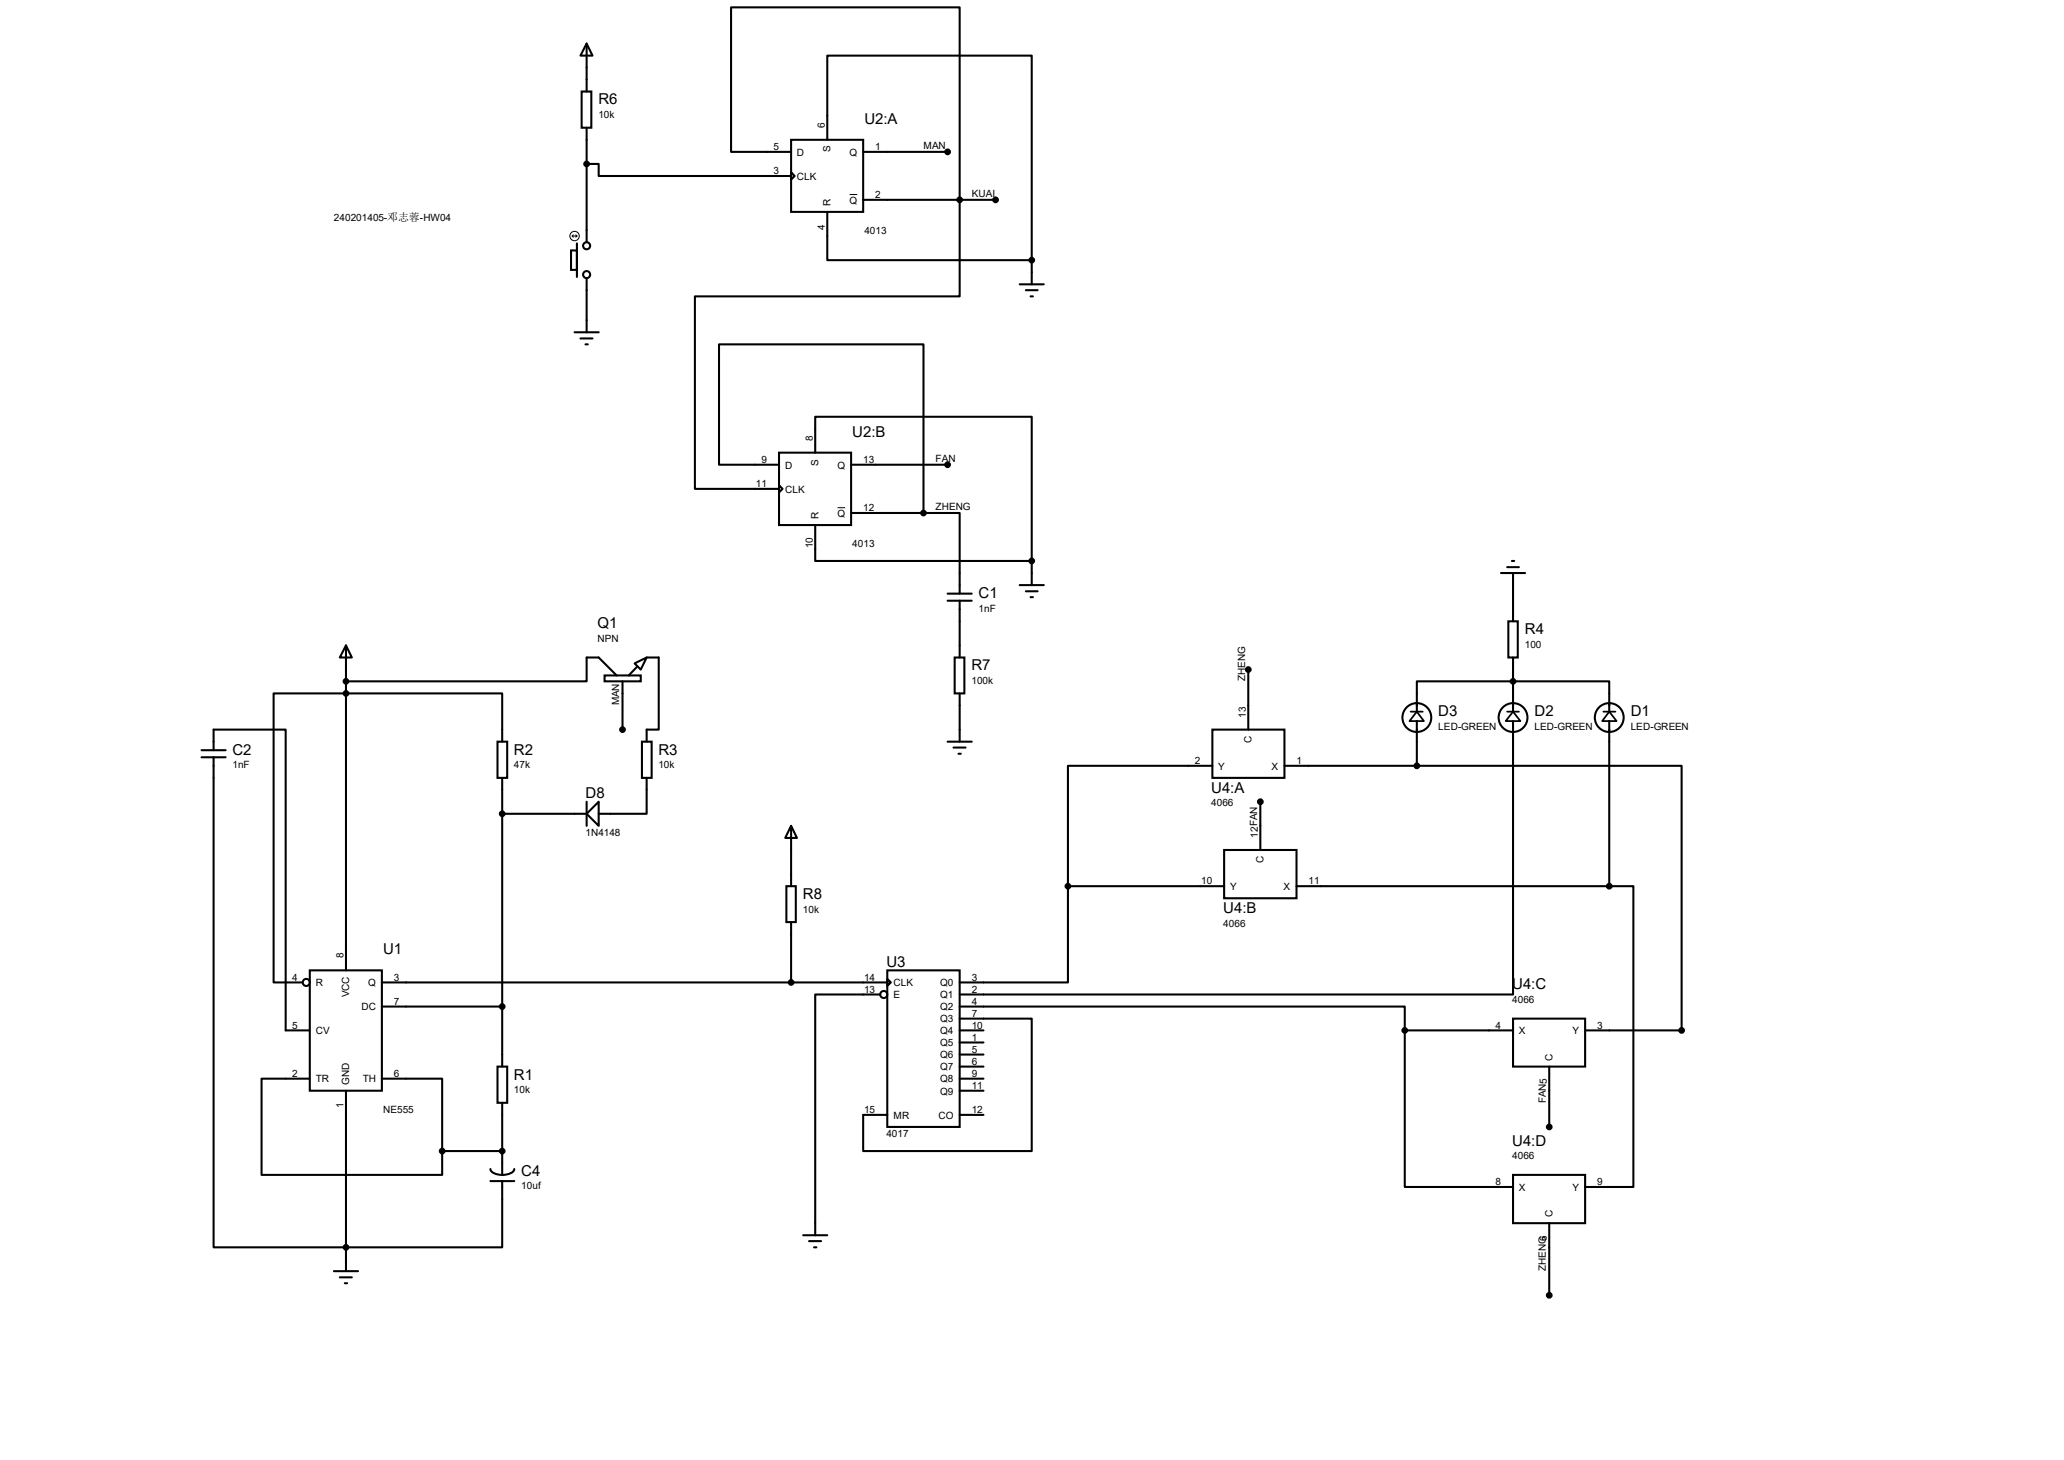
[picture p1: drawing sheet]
<svg xmlns="http://www.w3.org/2000/svg" width="297mm" height="210mm" viewBox="0 0 297 210" stroke-linecap="round" stroke-linejoin="round" font-family="sans-serif">
<g fill="none" stroke="#000" stroke-width=".3">
<path d="M83.7 13.2h1.4v5.2h-1.4zM84.4 6.3l.9 1.7h-1.8zM84.4 6.3v6.9M84.4 18.4v16.4M82.2 36h.8v2.8h-.8zM83 35v4.8M84.4 23.6h1.7v1.7h27.7M113.8 20.1h10.4v10.4h-10.4zM113.8 24.8l.5 .5-.5 .5zM113.8 21.8h-8.6v-20.7h32.9v41.5h-38.1v27.7h12.1M119 20.1v-12.1h29.5v29.4M119 30.5v6.9h29.5"/>
<path d="M124.2 21.8h12.2M124.2 28.7h19.1M148.5 37.4v3.5M82.7 47.8h3.4M83.5 48.7h1.8M84.2 49.5h.4M84.4 40v7.8M146.7 40.9h3.5M147.6 41.7h1.7M148.3 42.6h.3M112.1 65.1h10.4v10.4h-10.4zM112.1 69.8l.5 .5-.5 .5z"/>
<path d="M112.1 66.8h-8.6v-17.3h29.4v24.3M117.3 75.5v5.2h31.2M117.3 65.1v-5.2h31.2v20.8M122.5 66.8h13.9M122.5 73.8h10.4M132.9 73.8h5.2v11.6M49.8 92.8l.8 1.8h-1.7zM49.8 92.8v46.8M87 97.2h5.2v.8h-5.2zM88.7 97.2l-2.6-2.6h-1.7v3.4h-34.6M89.6 98v6.9M91.3 95.4l1.7-.8-.8 1.7z"/>
<path d="M91.7 95.9l-1.2 1.3M93 94.6h1.8v10.3h-1.8v1.8M136.4 86.4h3.4M136.4 85.4h3.4M137.4 94.6h1.4v5.1h-1.4zM138.1 86.4v8.2M138.1 99.7v7M146.7 84.2h3.5M147.6 85h1.7M148.3 85.9h.3M148.5 80.7v3.5M179.6 96.3v8.6"/>
<path d="M216 82.4h3.5M216.9 81.6h1.7M217 89.4h1.4v5.2h-1.4zM217.6 80.7h.3M217.7 82.4v7M217.7 94.6v7.8M29 107.9h3.5M29 108.9h3.5M30.7 107.9v-3h10.4v43.3h3.5M30.7 108.9v70.5h41.6v-9.5M71.6 106.7h1.4v5.2h-1.4zM72.3 106.7v-7h-32.9v41.6h4.1"/>
<path d="M72.3 111.9v41.5M72.3 117.1h12.1M84.4 117.1l1.7-1.8v3.5zM84.4 115.3v3.5M92.4 106.7h1.4v5.2h-1.4zM93 111.9v5.2h-6.9M113.8 118.8l.9 1.7h-1.7zM113.8 118.8v8.7M136.4 106.7h3.4M137.2 107.5h1.7M137.9 108.4h.4M174.5 104.9h10.3v7h-10.3z"/>
<path d="M174.5 110.2h-20.8v17.3M181.4 115.3v7M184.8 110.2h19.1M203.9 102.4v-4.4h27.7v4.4M203.9 110.2h38.1v38h-13.9M203.9 103.7v6.5M217.7 103.7v39.3h-79.6M231.6 103.7v23.8M44.6 139.6h10.3v17.3h-10.3zM113.2 127.5h1.3v5.1h-1.3zM113.8 132.6v8.7M127.7 139.6h10.4v22.5h-10.4z"/>
<path d="M153.7 127.5v13.8h-15.6M153.7 127.5h22.4M176.1 122.3h10.5v6.9h-10.5zM186.6 127.5h45M231.6 127.5h3.4v43.2h-6.9M44.6 155.2h-7v13.8h26v-3.4M49.8 156.9v25.9M54.9 155.2h8.7v10.4M54.9 144.8h17.4M54.9 141.3h72.8M71.6 153.4h1.4v5.2h-1.4zM72.3 158.6v10.4"/>
<path d="M126.7 143h-9.4v34.7M127.7 140.8l.5 .5-.5 .5zM138.1 146.5h10.4v19.1h-24.3v-5.2h3.5M138.1 144.8h64v3.4M138.1 148.2h3.4M138.1 155.2h3.4M138.1 149.9h3.4M138.1 151.7h3.4M138.1 153.4h3.4M138.1 156.9h3.4M202.1 148.2v22.5h15.6M202.1 148.2h15.6"/>
<path d="M217.7 146.5h10.4v6.9h-10.4zM222.9 153.4v8.7M63.6 165.6h8.7M70.6 168.1a1.2 1.2 0 0 0 1.2 .9h.5M70.6 169.9h3.4M72.3 165.6h.1M74 168.1a1.21 1.21 0 0 1-1.2 .9h-.5M115.6 177.7h3.4M116.4 178.5h1.8M117.1 179.4h.4M138.1 160.4h3.4M217.7 169h10.4v6.9h-10.4z"/>
<path d="M222.9 175.9v10.4M48 182.8h3.5M48.9 183.7h1.7M49.6 184.6h.4"/>
<circle cx="84.4" cy="35.3" r=".51"/>
<circle cx="84.4" cy="39.5" r=".51"/>
<circle cx="84.4" cy="23.6" r=".34"/>
<circle cx="136.4" cy="21.8" r=".34"/>
<circle cx="138.1" cy="28.7" r=".34"/>
<circle cx="143.3" cy="28.7" r=".34"/>
<circle cx="148.5" cy="37.4" r=".34"/>
<circle cx="132.9" cy="73.8" r=".34"/>
<circle cx="136.4" cy="66.8" r=".34"/>
<circle cx="49.8" cy="98" r=".34"/>
<circle cx="49.8" cy="99.7" r=".34"/>
<circle cx="148.5" cy="80.7" r=".34"/>
<circle cx="179.6" cy="96.3" r=".34"/>
<circle cx="217.7" cy="98" r=".34"/>
<circle cx="72.3" cy="117.1" r=".34"/>
<circle cx="89.6" cy="104.9" r=".34"/>
<circle cx="181.4" cy="115.3" r=".34"/>
<circle cx="203.9" cy="103.2" r="2.07"/>
<circle cx="203.9" cy="110.2" r=".34"/>
<circle cx="217.7" cy="103.2" r="2.07"/>
<circle cx="231.6" cy="103.2" r="2.07"/>
<circle cx="153.7" cy="127.5" r=".34"/>
<circle cx="231.6" cy="127.5" r=".34"/>
<circle cx="44.1" cy="141.3" r=".51"/>
<circle cx="72.3" cy="144.8" r=".34"/>
<circle cx="113.8" cy="141.3" r=".34"/>
<circle cx="127.2" cy="143" r=".51"/>
<circle cx="202.1" cy="148.2" r=".34"/>
<circle cx="242" cy="148.2" r=".34"/>
<circle cx="49.8" cy="179.4" r=".34"/>
<circle cx="63.6" cy="165.6" r=".34"/>
<circle cx="72.3" cy="165.6" r=".34"/>
<circle cx="222.9" cy="162.1" r=".34"/>
<circle cx="222.9" cy="186.3" r=".34"/>
</g>
<g fill="none" stroke="#000" stroke-width=".14">
<path d="M82.3 34h.7M82.3 34l.2 .1M82.5 33.8l-.2 .2M82.8 33.8l.2 .2M83 34l-.2 .1M122.3 28h1.1M120.5 73h1.1"/>
<circle cx="82.7" cy="34" r=".68"/>
</g>
<g fill="#000">
<circle cx="84.4" cy="23.6" r=".34"/>
<circle cx="136.4" cy="21.8" r=".34"/>
<circle cx="138.1" cy="28.7" r=".34"/>
<circle cx="143.3" cy="28.7" r=".34"/>
<circle cx="148.5" cy="37.4" r=".34"/>
<circle cx="132.9" cy="73.8" r=".34"/>
<circle cx="136.4" cy="66.8" r=".34"/>
<circle cx="49.8" cy="98" r=".34"/>
<circle cx="49.8" cy="99.7" r=".34"/>
<circle cx="148.5" cy="80.7" r=".34"/>
<circle cx="179.6" cy="96.3" r=".34"/>
<circle cx="217.7" cy="98" r=".34"/>
<circle cx="72.3" cy="117.1" r=".34"/>
<circle cx="89.6" cy="104.9" r=".34"/>
<circle cx="181.4" cy="115.3" r=".34"/>
<circle cx="203.9" cy="110.2" r=".34"/>
<circle cx="153.7" cy="127.5" r=".34"/>
<circle cx="231.6" cy="127.5" r=".34"/>
<circle cx="72.3" cy="144.8" r=".34"/>
<circle cx="113.8" cy="141.3" r=".34"/>
<circle cx="202.1" cy="148.2" r=".34"/>
<circle cx="242" cy="148.2" r=".34"/>
<circle cx="49.8" cy="179.4" r=".34"/>
<circle cx="63.6" cy="165.6" r=".34"/>
<circle cx="72.3" cy="165.6" r=".34"/>
<circle cx="222.9" cy="162.1" r=".34"/>
<circle cx="222.9" cy="186.3" r=".34"/>
</g>
<path d="M203 102.4h1.7M203.9 102.4l1 1.3h-2.1zM216.9 102.4h1.7M217.7 102.4l1.1 1.3h-2.1zM230.7 102.4h1.8M231.6 102.4l1 1.3h-2.1z" fill="none" stroke="#000" stroke-width=".25"/>
<g font-size="2.2">
<text x="86.1" y="15">R6</text>
<text x="124.4" y="17.8">U2:A</text>
<text x="122.6" y="62.8">U2:B</text>
<text x="140.8" y="86">C1</text>
<text x="86" y="90.3">Q1</text>
<text x="219.4" y="91.2">R4</text>
<text x="139.8" y="96.4">R7</text>
<text x="207" y="103">D3</text>
<text x="220.8" y="103">D2</text>
<text x="234.7" y="103">D1</text>
<text x="33.4" y="108.5">C2</text>
<text x="74" y="108.5">R2</text>
<text x="94.7" y="108.5">R3</text>
<text x="84.2" y="114.8">D8</text>
<text x="174.3" y="114">U4:A</text>
<text x="115.5" y="129.3">R8</text>
<text x="176" y="131.3">U4:B</text>
<text x="55.1" y="137.3">U1</text>
<text x="127.6" y="139">U3</text>
<text x="217.6" y="142.3">U4:C</text>
<text x="74" y="155.3">R1</text>
<text x="217.6" y="164.8">U4:D</text>
<text x="75" y="169.1">C4</text>
</g>
<g font-size="1.4">
<text x="86.1" y="17">10k</text>
<text x="111.3" y="21.6">5</text>
<text x="114.7" y="22.4">D</text>
<text x="118.7" y="18.4" transform="rotate(-90 118.7 18.4)">6</text>
<text x="119.5" y="21.9" transform="rotate(-90 119.5 21.9)">S</text>
<text x="122.3" y="22.4">Q</text>
<text x="125.9" y="21.6">1</text>
<text x="132.9" y="21.5">MAN</text>
<text x="111.3" y="25.1">3</text>
<text x="114.7" y="25.9">CLK</text>
<text x="119.5" y="29.6" transform="rotate(-90 119.5 29.6)">R</text>
<text x="122.3" y="29.3">Q</text>
<text x="125.9" y="28.5">2</text>
<text x="139.8" y="28.4">KUAI</text>
<text x="48" y="31.8">240201405-邓志蓉-HW04</text>
<text x="118.7" y="33" transform="rotate(-90 118.7 33)">4</text>
<text x="124.4" y="33.7">4013</text>
<text x="117" y="63.4" transform="rotate(-90 117 63.4)">8</text>
<text x="108.8" y="70.1">11</text>
<text x="109.6" y="66.6">9</text>
<text x="113" y="67.4">D</text>
<text x="113" y="70.9">CLK</text>
<text x="117.8" y="67" transform="rotate(-90 117.8 67)">S</text>
<text x="120.5" y="67.4">Q</text>
<text x="124.2" y="66.6">13</text>
<text x="134.6" y="66.5">FAN</text>
<text x="117.8" y="74.6" transform="rotate(-90 117.8 74.6)">R</text>
<text x="120.5" y="74.3">Q</text>
<text x="124.2" y="73.5">12</text>
<text x="134.6" y="73.4">ZHENG</text>
<text x="117" y="78.9" transform="rotate(-90 117 78.9)">10</text>
<text x="122.6" y="78.7">4013</text>
<text x="140.8" y="88">1nF</text>
<text x="86" y="92.3">NPN</text>
<text x="219.4" y="93.2">100</text>
<text x="89.1" y="101.5" transform="rotate(-90 89.1 101.5)">MAN</text>
<text x="139.8" y="98.4">100k</text>
<text x="179.2" y="98" transform="rotate(-90 179.2 98)">ZHENG</text>
<text x="179.3" y="103.2" transform="rotate(-90 179.3 103.2)">13</text>
<text x="180.1" y="106.8" transform="rotate(-90 180.1 106.8)">C</text>
<text x="207" y="104.9">LED-GREEN</text>
<text x="220.8" y="104.9">LED-GREEN</text>
<text x="234.7" y="104.9">LED-GREEN</text>
<text x="33.4" y="110.5">1nF</text>
<text x="74" y="110.5">47k</text>
<text x="94.7" y="110.5">10k</text>
<text x="171.9" y="109.9">2</text>
<text x="175.3" y="110.7">Y</text>
<text x="183" y="110.7">X</text>
<text x="186.6" y="109.9">1</text>
<text x="174.3" y="116">4066</text>
<text x="84.2" y="120.3">1N4148</text>
<text x="181" y="120.5" transform="rotate(-90 181 120.5)">12FAN</text>
<text x="181.8" y="124.1" transform="rotate(-90 181.8 124.1)">C</text>
<text x="115.5" y="131.3">10k</text>
<text x="172.8" y="127.2">10</text>
<text x="177" y="128">Y</text>
<text x="184.7" y="128">X</text>
<text x="188.3" y="127.2">11</text>
<text x="49.4" y="137.8" transform="rotate(-90 49.4 137.8)">8</text>
<text x="176" y="133.3">4066</text>
<text x="42" y="141.1">4</text>
<text x="45.4" y="141.9">R</text>
<text x="50.2" y="143.4" transform="rotate(-90 50.2 143.4)">VCC</text>
<text x="53" y="141.9">Q</text>
<text x="56.7" y="141.1">3</text>
<text x="124.3" y="141.1">14</text>
<text x="124.3" y="142.8">13</text>
<text x="128.6" y="141.9">CLK</text>
<text x="128.6" y="143.6">E</text>
<text x="135.3" y="141.9">Q0</text>
<text x="135.3" y="143.6">Q1</text>
<text x="139.8" y="141.1">3</text>
<text x="139.8" y="142.8">2</text>
<text x="42" y="148">5</text>
<text x="45.4" y="148.8">CV</text>
<text x="52" y="145.3">DC</text>
<text x="56.7" y="144.5">7</text>
<text x="135.3" y="145.3">Q2</text>
<text x="135.3" y="147.1">Q3</text>
<text x="135.3" y="148.8">Q4</text>
<text x="139.8" y="144.5">4</text>
<text x="139.8" y="146.3">7</text>
<text x="139.8" y="148">10</text>
<text x="139.8" y="149.7">1</text>
<text x="215.2" y="148">4</text>
<text x="217.6" y="144.3">4066</text>
<text x="218.6" y="148.8">X</text>
<text x="226.3" y="148.8">Y</text>
<text x="229.8" y="148">3</text>
<text x="42" y="154.9">2</text>
<text x="45.4" y="155.7">TR</text>
<text x="52.2" y="155.7">TH</text>
<text x="56.7" y="154.9">6</text>
<text x="135.3" y="150.5">Q5</text>
<text x="135.3" y="152.2">Q6</text>
<text x="135.3" y="154">Q7</text>
<text x="135.3" y="155.7">Q8</text>
<text x="139.8" y="151.4">5</text>
<text x="139.8" y="153.2">6</text>
<text x="139.8" y="154.9">9</text>
<text x="223.4" y="152.6" transform="rotate(-90 223.4 152.6)">C</text>
<text x="49.4" y="159.4" transform="rotate(-90 49.4 159.4)">1</text>
<text x="50.2" y="156" transform="rotate(-90 50.2 156)">GND</text>
<text x="55.1" y="160.1">NE555</text>
<text x="74" y="157.2">10k</text>
<text x="124.3" y="160.1">15</text>
<text x="128.6" y="160.9">MR</text>
<text x="135" y="160.9">CO</text>
<text x="135.3" y="157.4">Q9</text>
<text x="139.8" y="160.1">12</text>
<text x="139.8" y="156.6">11</text>
<text x="222.4" y="158.6" transform="rotate(-90 222.4 158.6)">FAN5</text>
<text x="127.6" y="163.6">4017</text>
<text x="217.6" y="166.8">4066</text>
<text x="75" y="171.1">10uf</text>
<text x="215.2" y="170.5">8</text>
<text x="218.6" y="171.3">X</text>
<text x="226.3" y="171.3">Y</text>
<text x="229.8" y="170.5">9</text>
<text x="222.6" y="178.5" transform="rotate(-90 222.6 178.5)">6</text>
<text x="223.4" y="175" transform="rotate(-90 223.4 175)">C</text>
<text x="222.4" y="182.8" transform="rotate(-90 222.4 182.8)">ZHENG</text>
</g>
</svg>
